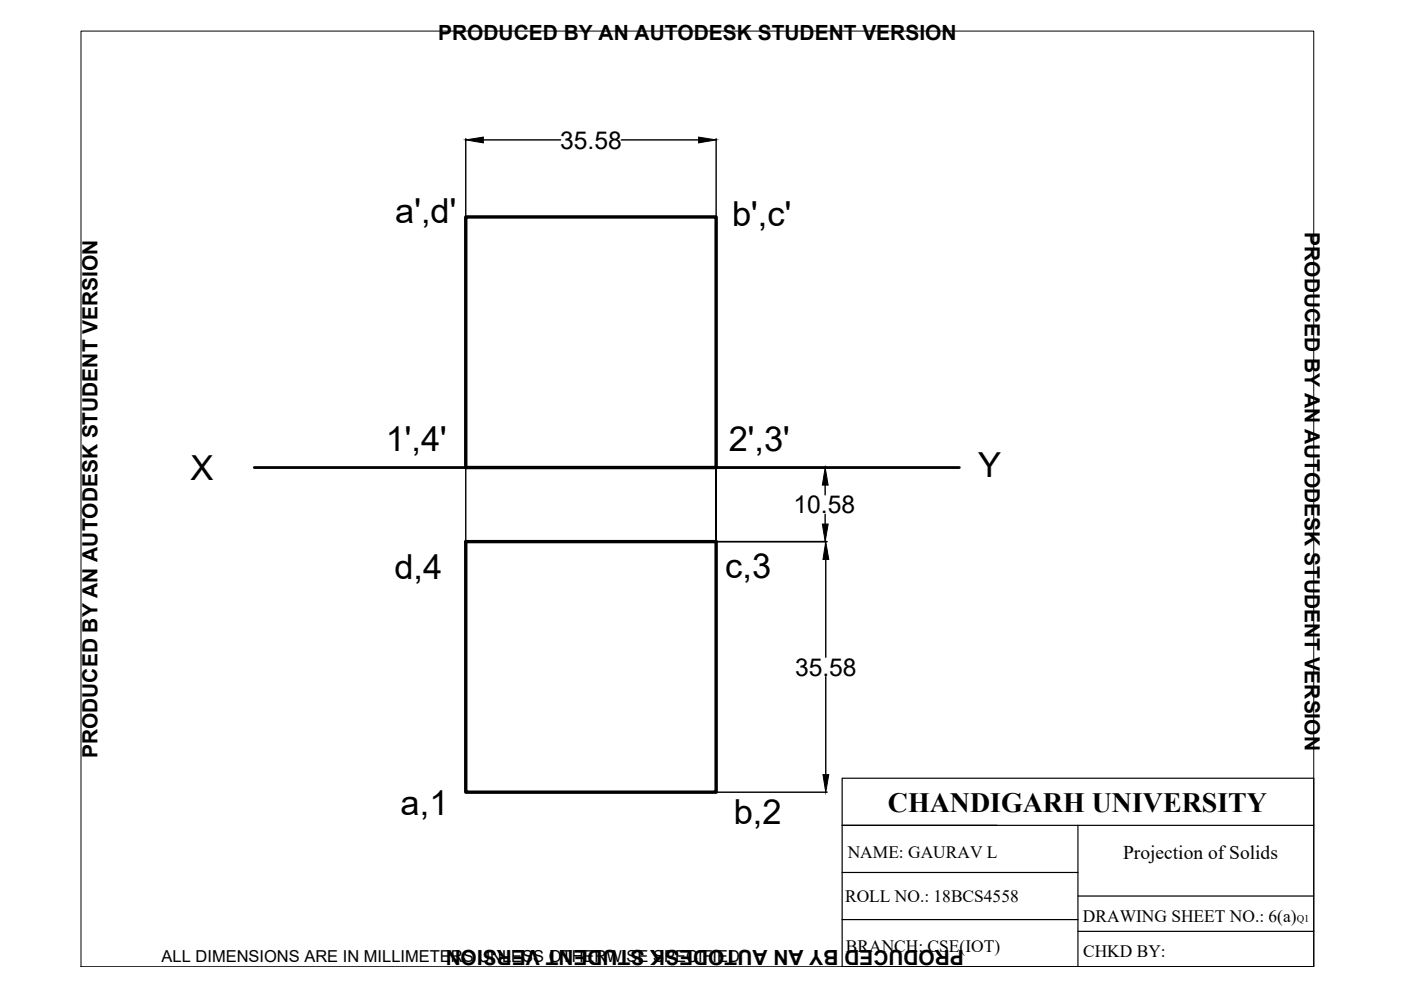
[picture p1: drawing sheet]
<svg xmlns="http://www.w3.org/2000/svg" width="297mm" height="210mm" viewBox="0 0 297 210" stroke-linecap="round" stroke-linejoin="round" font-family="sans-serif">
<!-- layer: thick continuous -->
<path d="M53.9 99.1h149.5" fill="none" stroke="#000" stroke-width=".59"/>
<path d="M98.7 46h53.1v53.1h-53.1zM98.7 114.8h53.1v53.2h-53.1z" fill="none" stroke="#000" stroke-width=".72"/>
<g fill="none" stroke="#000" stroke-width=".3">
<path d="M98.7 29.4v16.5M102.5 29.7h16.4M131.7 29.7h16.4M151.8 29.4v16.5M98.7 99.1v15.7M98.8 99.1h76.4M98.8 114.8h76.6M151.8 114.8v-15.7v15.7M174.9 102.9v2M174.9 109v2.1M175.1 118.6v20.7M175.1 143.5v20.7"/>
<path d="M152 168h23.4"/>
</g>
<path d="M98.7 29.7l3.8-.6v1.2zM148.1 29.1l3.7 .6-3.7 .6zM174.9 99.1l.7 3.8h-1.2zM174.4 111.1h1.2l-.7 3.7zM175.1 114.8l.6 3.8h-1.2zM174.5 164.2h1.2l-.6 3.8z" fill="#000" stroke="#000" stroke-width=".21"/>
<path d="M17.2 6.6h261.3v198.4h-261.3z" fill="none" stroke="#000" stroke-width=".21"/>
<!-- layer: 0 -->
<path d="M178.5 165h100v40h-100zM178.5 175h100M228.5 175v30M178.5 195h50M178.5 185h50M228.5 190h50M228.5 197.5h50" fill="none" stroke="#000" stroke-width=".25"/>
<g font-size="7.3">
<text x="83.8" y="47.2">a',d'</text>
<text x="155.2" y="47.8">b',c'</text>
<text x="81.8" y="95.7">1',4'</text>
<text x="154.5" y="95.7">2',3'</text>
<text x="40.4" y="101.7">X</text>
<text x="207.4" y="101.2">Y</text>
<text x="83.6" y="122.8">d,4</text>
<text x="153.8" y="122.5">c,3</text>
<text x="84.9" y="172.8">a,1</text>
<text x="155.6" y="174.6">b,2</text>
</g>
<text font-size="5.9" x="188.2" y="172.2">CHANDIGARH UNIVERSITY</text>
<g font-size="5.2">
<text x="118.8" y="31.5">35.58</text>
<text x="168.3" y="108.8">10.58</text>
<text x="168.6" y="143.2">35.58</text>
</g>
<g font-size="4.4">
<text x="92.9" y="8.5">PRODUCED BY AN AUTODESK STUDENT VERSION</text>
<text x="276.6" y="49.3" transform="rotate(90 276.6 49.3)">PRODUCED BY AN AUTODESK STUDENT VERSION</text>
<text x="20.6" y="160.7" transform="rotate(-90 20.6 160.7)">PRODUCED BY AN AUTODESK STUDENT VERSION</text>
<text x="204.4" y="201.5" transform="rotate(180 204.4 201.5)">PRODUCED BY AN AUTODESK STUDENT VERSION</text>
</g>
<text font-size="4.1" x="238.1" y="182.1">Projection of Solids</text>
<g font-size="3.7">
<text x="179.7" y="182">NAME: GAURAV L</text>
<text x="179.2" y="191.2">ROLL NO.: 18BCS4558</text>
<text x="229.6" y="195.5">DRAWING SHEET NO.: 6(a)</text>
<text x="179.4" y="201.9">BRANCH: CSE(IOT)</text>
<text x="229.6" y="202.8">CHKD BY:</text>
</g>
<text font-size="3.5" x="34.3" y="203.9">ALL DIMENSIONS ARE IN MILLIMETERS UNLESS OTHERWISE SPECIFIED</text>
<text font-size="2.2" x="274.9" y="195.5">Q1</text>
</svg>
